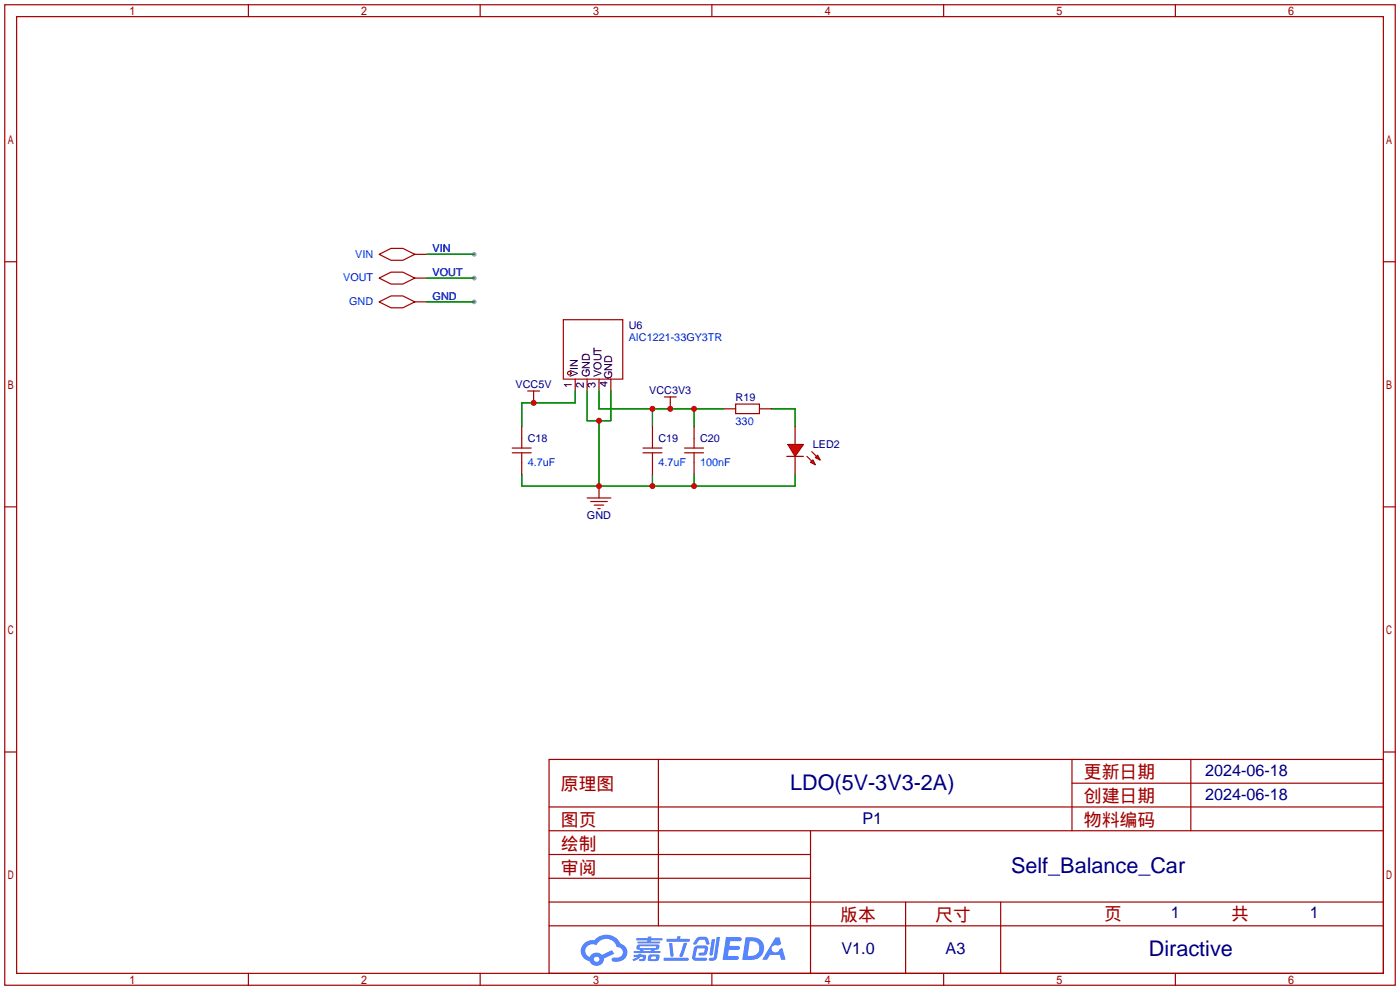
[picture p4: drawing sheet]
<svg xmlns="http://www.w3.org/2000/svg" width="299mm" height="212mm" viewBox="0 0 299 212" stroke-linecap="round" stroke-linejoin="round" font-family="sans-serif">
<g fill="#999">
<circle cx="101.3" cy="54.4" r=".51"/>
<circle cx="101.3" cy="59.4" r=".51"/>
<circle cx="101.3" cy="64.5" r=".51"/>
</g>
<g fill="none" stroke="#a10000" stroke-width=".25">
<path d="M1 1h297.2v209.6h-297.2zM3.6 3.6h292.1v204.4h-292.1zM53.1 1v2.6M102.6 1v2.6M152.1 1v2.6M201.7 1v2.6M251.2 1v2.6M1 55.9h2.6M295.7 55.9h2.5M1 108.3h2.6M295.7 108.3h2.5M1 160.7h2.6"/>
<path d="M117.3 162.3h178.4v45.7h-178.4zM117.3 177.5h178.4M117.3 172.5h178.4M140.7 162.3v35.6M173.2 177.5v30.5M229.1 162.3v15.2M229.1 167.4h66.6M254.5 162.3v15.2M295.7 160.7h2.5M117.3 182.6h55.9M117.3 197.9h178.4M117.3 192.8h178.4"/>
<path d="M117.3 187.7h55.9M193.5 192.8v15.2M213.9 192.8v15.2M53.1 208v2.6M102.6 208v2.6M152.1 208v2.6M201.7 208v2.6M251.2 208v2.6"/>
</g>
<g fill="#5487ff">
<path d="M155.2 200.3h2.6a.48 .48 0 0 1 .7 .4 .48 .48 0 0 1-.6 .4h-1.8l-.2 1.1h1.9a.43 .43 0 0 1 .4 .4 .43 .43 0 0 1-.5 .4h-1.9l-.2 1.3h1.7a.45 .45 0 0 1 .5 .2 .45 .45 0 0 1-.1 .6h-3.3z"/>
<path d="M165.7 200.3h.9l.4 1.5-.8 .3a.84 .84 0 0 0-1.2 .3 .84 .84 0 0 0 .4 1.1 .84 .84 0 0 0 1.1-.4l.1-.2 .6-.3 .7 2.5h-1l-.2-1h-2.1l-.6 1h-1.1z"/>
<path d="M152.1 200.8h.7l-.5 3.1a.36 .36 0 0 1-.3 .3 .36 .36 0 0 1-.4-.3z"/>
<path d="M153.2 200.2h.7l-.6 4.3a1.13 1.13 0 0 1-1.8 .6l.2-.4h.7l.2-.2z"/>
<path d="M148.9 200.6l.6-.4h1a.77 .77 0 0 1 .9 .5l.3 1-.2 .2h-.5l-.3-.9-.2-.2-1 .1-.7 1-.6-.1-.1-.2z"/>
<path d="M148.4 202.4l.6-.3h1.7a.81 .81 0 0 1 .7 .5 .81 .81 0 0 1-.2 .8 .81 .81 0 0 1-.9 .8h-.7a.32 .32 0 0 1-.3-.3 .32 .32 0 0 1 .4-.3h.7l.2-.9-1.6 .1-.4 1.8 2.2 .1a.32 .32 0 0 1 .3 .4 .32 .32 0 0 1-.4 .2h-2.2l-.5-.3-.1-.5z"/>
<path d="M141.9 204.7h5a.33 .33 0 0 1 .3 .3 .33 .33 0 0 1-.3 .3h-4.9l-.2-.1z"/>
<path d="M146.1 201.5h.8l-.7 2a.98 .98 0 0 1-.7 1.1l-.3-.3z"/>
<path d="M143 201.6h.7l.3 2.5a.34 .34 0 0 1-.3 .4 .34 .34 0 0 1-.4-.3z"/>
<path d="M142.5 200.7h2.1l.3-.6h.6l-.1 .6h1.7a.32 .32 0 0 1 .4 .3 .32 .32 0 0 1-.4 .3h-4.5l-.2-.2z"/>
<path d="M135.5 204.1h.9l.1-.3h.6v.3h.8a.82 .82 0 0 1-.5 1.3h-.8v-.4l.7-.1 .1-.3a.68 .68 0 0 0-1 .4l-1.1 .4-.1-.4 .9-.5h-.7z"/>
<path d="M136 200.5h2.4l.1-.3h.7v.3h2.2l.2 .3-.2 .2h-2.3v.2h1.8l.2 .3-.2 .1h-4.5l-.1-.4h2l.1-.2h-2.3l-.1-.2z"/>
<path d="M159.4 200.3l-.8 4.9h1.7a2.5 2.5 0 0 0 3-2.5 2.5 2.5 0 0 0-3.1-2.4zM160.3 201.1a1.61 1.61 0 0 1 2 1.5 1.61 1.61 0 0 1-1.8 1.7h-.7z"/>
<path d="M136.2 202a.55 .55 0 0 0-.2 .8 .55 .55 0 0 0 .7 .2l.1 .3h-1.3v.3l5.4 .1 .3-.2-.2-.2h-1.2l.2-.3a.7 .7 0 0 0 .8-.3 .7 .7 0 0 0 0-.8l-4.2-.1zM136.8 202.3l3.3-.1 .1 .1-.2 .3h-3.2zM137.5 203h1.7l-.2 .3h-1.4z"/>
<path d="M138.6 204.2a1.05 1.05 0 0 0 0 1.2 2.91 2.91 0 0 0 2.2-.2 .98 .98 0 0 0 0-1.2h-1.6zM139.2 204.5l.9-.1 .1 .4-.2 .2-.8-.1z"/>
<path d="M124.9 201.6a2.23 2.23 0 0 0-.7 2.3 2.23 2.23 0 0 0 1.8 1.6 1.58 1.58 0 0 0 1.8 .9 1.58 1.58 0 0 0 1.3-1.5l2.2-1.1-.5-.7-2.1 1a1.65 1.65 0 0 0-2.7 .4 1.45 1.45 0 0 1-.8-1.9 1.45 1.45 0 0 1 2-.7l.3 .1a2.3 2.3 0 0 1 2.3-1.3 2.3 2.3 0 0 1 2 1.7 1.12 1.12 0 0 1 1.3 1 1.12 1.12 0 0 1-1.1 1.2h-.7a.45 .45 0 0 0-.6 .4 .45 .45 0 0 0 .5 .5 2.21 2.21 0 0 0 2.2-.5 2.21 2.21 0 0 0 .5-2.3 2.13 2.13 0 0 0-1.3-1.1 3.3 3.3 0 0 0-5.6-.7l-1.1 .1zM127 205a.57 .57 0 0 1 1.1 0 .57 .57 0 0 1-1.1 0z"/>
</g>
<g fill="none" stroke="#a10000" stroke-width=".25">
<path d="M120.4 68.3h12.7v12.7h-12.7zM168.1 97.5h3.6M125.5 106.4h5.1M126.2 107.2h3.6M127 107.9h2M127.8 108.7h.5"/>
<circle cx="121.7" cy="79.8" r=".38"/>
</g>
<path d="M122.9 81v2.6M125.5 81v2.6M128 81v2.6M130.6 81v2.6M128 103.9v2.5" fill="none" stroke="#870000" stroke-width=".25"/>
<path d="M122.9 83.6v2.5h-11.4v5.1M125.5 83.6v6.3h5.1v-6.3M128 83.6v3.8h26.7M128 89.9v14M139.4 87.4v3.8M148.3 87.4v3.8M164.8 87.4h5.1v3.8M111.5 101.3v2.6h58.4v-2.6M139.4 101.3v2.6M148.3 101.3v2.6" fill="none" stroke="#008700" stroke-width=".25"/>
<g fill="#f00" stroke="#a10000" stroke-width=".25">
<path d="M168.4 95h3.3l-1.8 2.5z"/>
<path d="M174.8 97.3l.5 1-1.1-.5z"/>
<path d="M173.2 98.8l.5-.5 .5 1z"/>
</g>
<g fill="none" stroke="#a10000" stroke-width=".25">
<path d="M81 54.4l2.6-1.3h2.5l2.5 1.3-2.5 1.2h-2.5zM81 59.4l2.6-1.2h2.5l2.5 1.2-2.5 1.3h-2.5zM81 64.5l2.6-1.3h2.5l2.5 1.3-2.5 1.3h-2.5zM109.5 96.8h4M109.5 95.8h4M111.5 93.7v2.1M111.5 96.8v2M112.8 83.6h2.5M114 83.6v1.2M137.4 96.8h4.1M137.4 95.8h4.1M139.4 93.7v2.1"/>
<path d="M139.4 96.8v2M142 84.8h2.5M143.3 84.8v1.3M146.3 96.8h4.1M146.3 95.8h4.1M148.3 93.7v2.1M148.3 96.8v2M157.2 86.4h5.1v2h-5.1zM172.5 97.5l1 1.1M173.5 96.5l1 1"/>
</g>
<g fill="none" stroke="#870000" stroke-width=".25">
<path d="M88.6 54.4h2.6M88.6 59.4h2.6M88.6 64.5h2.6M111.5 91.2v2.5M111.5 98.8v2.5M114 84.8v1.3M139.4 91.2v2.5M139.4 98.8v2.5M143.3 86.1v1.3M148.3 91.2v2.5M148.3 98.8v2.5M154.7 87.4h2.5"/>
<path d="M162.3 87.4h2.5M169.9 91.2v3.8M169.9 97.5v3.8"/>
</g>
<path d="M91.2 54.4h10.1M91.2 59.4h10.1M91.2 64.5h10.1" fill="none" stroke="#008700" stroke-width=".25"/>
<g fill="#c00">
<circle cx="114" cy="86.1" r=".63"/>
<circle cx="128" cy="89.9" r=".63"/>
<circle cx="128" cy="103.9" r=".63"/>
<circle cx="148.3" cy="103.9" r=".63"/>
<circle cx="139.4" cy="103.9" r=".63"/>
<circle cx="148.3" cy="87.4" r=".63"/>
<circle cx="139.4" cy="87.4" r=".63"/>
<circle cx="143.3" cy="87.4" r=".63"/>
</g>
<g font-size="4.6" fill="#000080">
<text x="168.9" y="168.8">LDO(5V-3V3-2A)</text>
<text x="216.1" y="186.6">Self_Balance_Car</text>
<text x="245.5" y="204.3">Diractive</text>
</g>
<g font-size="3.8" fill="#a00000">
<text x="231.6" y="166.4">更新日期</text>
<text x="119.9" y="168.9">原理图</text>
<text x="231.6" y="171.5">创建日期</text>
<text x="119.9" y="176.5">图页</text>
<text x="231.6" y="176.5">物料编码</text>
<text x="119.9" y="181.6">绘制</text>
<text x="119.9" y="186.7">审阅</text>
<text x="179.6" y="196.9">版本</text>
<text x="199.9" y="196.9">尺寸</text>
<text x="236" y="196.6">页</text>
<text x="263.1" y="196.6">共</text>
</g>
<g font-size="3.5" fill="#000080">
<text x="257.6" y="165.9">2024-06-18</text>
<text x="257.6" y="171">2024-06-18</text>
<text x="184.3" y="176">P1</text>
<text x="250.2" y="196.1">1</text>
<text x="280" y="196.1">1</text>
<text x="179.8" y="204">V1.0</text>
<text x="202.1" y="204">A3</text>
</g>
<g font-size="2.3" fill="#00f">
<text x="92.5" y="53.9">VIN</text>
<text x="75.9" y="55">VIN</text>
<text x="92.5" y="59">VOUT</text>
<text x="73.3" y="60.1">VOUT</text>
<text x="74.6" y="65.2">GND</text>
<text x="92.5" y="64.1">GND</text>
<text x="134.4" y="72.9">AIC1221-33GY3TR</text>
<text x="157.2" y="90.7">330</text>
<text x="112.8" y="99.6">4.7uF</text>
<text x="140.7" y="99.6">4.7uF</text>
<text x="149.6" y="99.6">100nF</text>
</g>
<g font-size="2.3" fill="#000080">
<text x="134.4" y="70.4">U6</text>
<text x="110.2" y="83">VCC5V</text>
<text x="138.8" y="84.3">VCC3V3</text>
<text x="157.2" y="85.6">R19</text>
<text x="112.8" y="94.5">C18</text>
<text x="140.7" y="94.5">C19</text>
<text x="149.6" y="94.5">C20</text>
<text x="173.7" y="95.8">LED2</text>
<text x="125.5" y="110.9">GND</text>
</g>
<g font-size="2.3">
<text x="122.2" y="82.9" transform="rotate(-90 122.2 82.9)">1</text>
<text x="123.5" y="80.6" transform="rotate(-90 123.5 80.6)">VIN</text>
<text x="124.8" y="82.9" transform="rotate(-90 124.8 82.9)">2</text>
<text x="126" y="80.6" transform="rotate(-90 126 80.6)">GND</text>
<text x="127.3" y="82.9" transform="rotate(-90 127.3 82.9)">3</text>
<text x="128.6" y="80.6" transform="rotate(-90 128.6 80.6)">VOUT</text>
<text x="129.8" y="82.8" transform="rotate(-90 129.8 82.8)">4</text>
<text x="130.9" y="81" transform="rotate(-90 130.9 81)">GND</text>
</g>
</svg>
